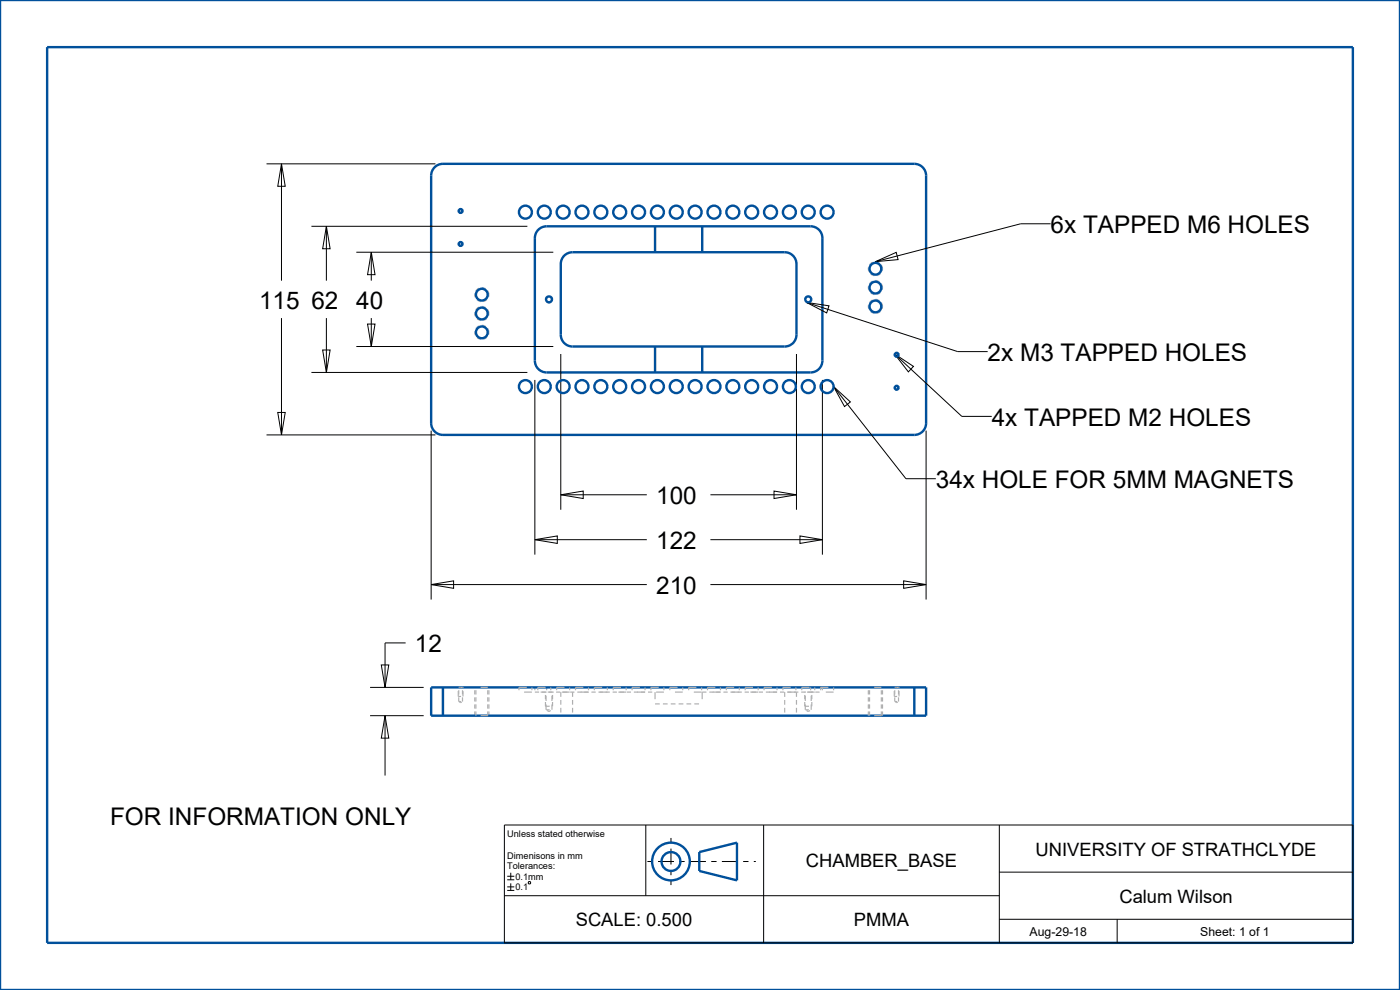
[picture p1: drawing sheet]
<svg xmlns="http://www.w3.org/2000/svg" width="297mm" height="210mm" viewBox="0 0 297 210" stroke-linecap="round" stroke-linejoin="round" font-family="sans-serif">
<g fill="none" stroke="#000" stroke-width=".21">
<path d="M56.5 34.8h35.9M59.7 34.8l.8 4.7h-1.6zM59.7 34.8v24.7M66.1 48h45.8M69.2 48l.8 4.8h-1.6zM69.2 48v11.5M75.6 53.5h41.8M78.8 53.5l.8 4.8h-1.6zM78.8 53.5v6M185.7 55.5l4.4-2 .4 1.6zM222.9 47.5h-6.4l-30.8 8M59.7 67.5v24.8"/>
<path d="M66.1 79h45.8M68.4 74.2h1.6l-.8 4.8zM69.2 67.5v11.5M75.6 73.5h41.8M78 68.7h1.6l-.8 4.8zM78.8 67.5v6M119 75.1v33M169 75.1v33M171.1 64.2l4.8 .7-.5 1.5zM171.1 64.2l32.1 10.4h6.3M189.8 75.1l4 2.6-1.1 1.2zM189.8 75.1l14.2 13.2h6.4"/>
<path d="M56.5 92.3h35.9M58.9 87.5h1.6l-.8 4.8zM91.5 91.3v35.9M113.5 80.6v37.1M174.5 80.6v37.1M176.8 82l3.6 3.3-1.2 .9zM176.8 82l15.4 19.5h6.3M196.5 91.3v35.9M113.5 114.5l4.7-.8v1.6zM113.5 114.5h23.7M119 105l4.7-.8v1.5zM119 105h18.2"/>
<path d="M150.7 114.5h23.8M150.7 105h18.3M164.2 104.2l4.8 .8-4.8 .7zM169.7 113.7l4.8 .8-4.8 .8zM86.1 136.4h-4.4v9.4M91.5 124l4.7-.8v1.6zM91.5 124h45.7M150.7 124h45.8M191.7 123.2l4.8 .8-4.8 .8zM78.5 151.8h11.4M78.5 145.8h11.4M80.9 141.1h1.6l-.8 4.7z"/>
<path d="M81.7 151.8l.8 4.8h-1.6zM81.7 151.8v12.7M107 175h180v25h-180zM137 175v15M162 175v25M212 175v25M107 190h105M107.6 185.9h1.5M107.6 186.6h1.5M107.6 188.1h1.5M107.6 188.9h1.5M108.4 185.1v1.5"/>
<path d="M108.4 187.4v1.5M112.2 187l.4 .1-.2 .4-.3-.1zM212 195h75M212 185h75M237 195v5"/>
</g>
<g fill="none" stroke="#00509b" stroke-width=".51">
<path d="M0 0h297v210h-297zM10 10h277v190h-277zM92.4 35.3l1-.5h.6h100a2.5 2.5 0 0 1 2.5 2.5v52.5a2.5 2.5 0 0 1-2.5 2.5h-100a2.5 2.5 0 0 1-2.5-2.5v-52.5a2.5 2.5 0 0 1 .9-2zM114 48.9a2.5 2.5 0 0 1 2-.9h56a2.5 2.5 0 0 1 2.5 2.5v26a2.5 2.5 0 0 1-2.5 2.5h-56a2.5 2.5 0 0 1-2.5-2.5v-26v-.6zM119.9 54.1l1-.5 .6-.1h45a2.5 2.5 0 0 1 2.5 2.5v15a2.5 2.5 0 0 1-2.5 2.5h-45a2.5 2.5 0 0 1-2.5-2.5v-15a2.5 2.5 0 0 1 .9-1.9zM139 48v5.5M149 48v5.5M139 73.5v5.5M149 73.5v5.5M91.5 145.8h105v6h-105zM94 145.8v6M194 145.8v6"/>
<path d="M148.3 180.7l8-2v8l-8-2z"/>
<circle cx="142.3" cy="182.7" r="4"/>
<circle cx="142.3" cy="182.7" r="2"/>
</g>
<path d="M142.3 177.7v10M137.3 182.7h23" fill="none" stroke="#000" stroke-width=".21" stroke-dasharray="1.1 1.1 3.4 1.1" stroke-linecap="butt"/>
<g fill="none" stroke="#afafb4" stroke-width=".25">
<path d="M97.2 146.6v1.1h.6M98.2 146.6v1.1M100.7 145.8h.1M100.7 146.4v.9M100.7 147.9v.9M100.7 149.4v.9M100.7 150.9v.9M103.7 145.8h.1M103.7 146.4v.9M103.7 147.9v.9M103.7 149.4v.9M103.7 150.9v.9"/>
<path d="M113.5 145.8v.6M113.5 146.8h.9M115 146.8h.9M115.7 146.8h.1M115.7 147.4v.9M115.7 148.9v.9h.9M116 145.8v.6M116.5 146.8h.9M117.2 146.8h.1M117.2 147.4v.9M117.2 148.9v.9M118 146.8h.9"/>
<path d="M119 146.8v1M119 148.5v1M119 150.1v1M119 151.8h.1M119.5 146.8h.9M121 146.8h.9M121.5 146.8v1M121.5 148.5v1M121.5 150.1v1M121.5 151.8h.1M122.5 146.8h.9M124 146.8h.9"/>
<path d="M125.5 146.8h.9M127 146.8h.9M128.5 146.8h.9M130 146.8h.9M131.5 146.8h.9M133 146.8h.9M134.5 146.8h.9M136 146.8h.9M137.5 146.8h.9M139 146.8v1.5M139 149.3h1M140.6 149.3h1"/>
<path d="M142.3 149.3h1M144 149.3h1M145.6 149.3h1M147.3 149.3h1M149 149.3h.1M149.9 146.8h-.9v1.5M150.5 146.8h.9M152 146.8h.9M153.5 146.8h.9M155 146.8h.9M156.5 146.8h.9M158 146.8h.9"/>
<path d="M159.5 146.8h.9M161 146.8h.9M162.5 146.8h.9M164 146.8h.9M165.5 146.8h.9M166.5 146.8v1M166.5 148.5v1M166.5 150.1v1M166.5 151.8h.1M167 146.8h.9M168.5 146.8h.9M169 146.8v1"/>
<path d="M169 148.5v1M169 150.1v1M169 151.8h.1M170 146.8h.9M170.7 146.8h.1M170.7 148.9v.9h.9M170.7 147.4v.9M171.5 146.8h.9M172 145.8v.6M172.2 146.8h.1M172.2 147.4v.9M172.2 148.9v.9"/>
<path d="M173 146.8h.9M174.5 145.8v.6M184.2 145.8h.1M184.2 146.4v.9M184.2 147.9v.9M184.2 149.4v.9M184.2 150.9v.9M187.2 145.8h.1M187.2 146.4v.9M187.2 147.9v.9M187.2 149.4v.9M187.2 150.9v.9"/>
<path d="M189.7 146.6v1.1h.6M190.7 146.6v1.1"/>
</g>
<path d="M98.2 51.8a.5 .5 0 0 0-.7-.5 .5 .5 0 0 0-.2 .8 .5 .5 0 0 0 .8-.1l.1-.2M98.2 44.8a.5 .5 0 0 0-.7-.5 .5 .5 0 0 0-.2 .8 .5 .5 0 0 0 .8-.1l.1-.2M187.2 57a1.5 1.5 0 0 0-2.1-1.4 1.5 1.5 0 0 0-.4 2.5 1.5 1.5 0 0 0 2.4-.6l.1-.5M103.7 66.5a1.5 1.5 0 0 0-2.1-1.4 1.5 1.5 0 0 0-.4 2.5 1.5 1.5 0 0 0 2.4-.6l.1-.5M103.7 70.5a1.5 1.5 0 0 0-2.1-1.4 1.5 1.5 0 0 0-.4 2.5 1.5 1.5 0 0 0 2.4-.6l.1-.5M103.7 62.5a1.5 1.5 0 0 0-2.1-1.4 1.5 1.5 0 0 0-.4 2.5 1.5 1.5 0 0 0 2.4-.6l.1-.5M117.2 63.5a.75 .75 0 0 0-1-.7 .75 .75 0 0 0-.3 1.2 .75 .75 0 0 0 1.3-.2v-.3M172.2 63.5a.75 .75 0 0 0-1-.7 .75 .75 0 0 0-.3 1.2 .75 .75 0 0 0 1.3-.2v-.3M187.2 65a1.5 1.5 0 0 0-2.1-1.4 1.5 1.5 0 0 0-.4 2.5 1.5 1.5 0 0 0 2.4-.6l.1-.5M187.2 61a1.5 1.5 0 0 0-2.1-1.4 1.5 1.5 0 0 0-.4 2.5 1.5 1.5 0 0 0 2.4-.6l.1-.5M190.7 75.3a.5 .5 0 0 0-.7-.5 .5 .5 0 0 0-.2 .8 .5 .5 0 0 0 .8-.1l.1-.2M190.7 82.3a.5 .5 0 0 0-.7-.5 .5 .5 0 0 0-.2 .8 .5 .5 0 0 0 .8-.1l.1-.2" fill="none" stroke="#afafb4" stroke-width=".25" stroke-dasharray=".9 .6" stroke-linecap="butt"/>
<!-- layer: 02___PRT_ALL_AXES -->
<g fill="none" stroke="#afafb4" stroke-width=".25">
<path d="M97.3 145.8h.1M97.3 146.4v.9M97.3 147.9v.9h.5M97.5 148.9l.2 .2 .3-.2M97.6 145.8h.5M98.1 145.8h.1M98.1 146.4v.9M98.1 147.9v.9M101 145.8h.1M101 146.4v.9M101 147.9v.9M101 149.4v.9"/>
<path d="M101 150.9v.9M102 145.8h1.5M103.5 145.8h.1M103.5 146.4v.9M103.5 147.9v.9M103.5 149.4v.9M103.5 150.9v.9h-1.5M111.2 146.8h1.6M111.7 145.8h-1.6v.6M112.8 145.8v.6M114.7 146.8h.9M115.7 145.8h-1.6v.6"/>
<path d="M115.8 147.6v1.1M115.8 149.4v1.2h.8M116.1 150.7l.4 .2 .3-.2M116.2 146.8h.9M116.8 145.8v.6M117.1 147.6v1.1M117.1 149.4v1.2M119.2 146.8h1.6M119.7 145.8h-1.6v.6M120.8 145.8v.6M123.2 146.8h1.6M123.7 145.8h-1.6v.6"/>
<path d="M124.8 145.8v.6M127.2 146.8h1.6M127.7 145.8h-1.6v.6M128.8 145.8v.6M131.2 146.8h1.6M131.7 145.8h-1.6v.6M132.8 145.8v.6M135.2 146.8h1.6M135.7 145.8h-1.6v.6M136.8 145.8v.6M139.2 146.8h1.6M139.7 145.8h-1.6v.6"/>
<path d="M140.8 145.8v.6M143.2 146.8h1.6M143.7 145.8h-1.6v.6M144.8 145.8v.6M147.2 146.8h1.6M147.7 145.8h-1.6v.6M148.8 145.8v.6M151.2 146.8h1.6M151.7 145.8h-1.6v.6M152.8 145.8v.6M155.2 146.8h1.6M155.7 145.8h-1.6v.6"/>
<path d="M156.8 145.8v.6M159.2 146.8h1.6M159.7 145.8h-1.6v.6M160.8 145.8v.6M163.2 146.8h1.6M163.7 145.8h-1.6v.6M164.8 145.8v.6M167.2 146.8h1.6M167.7 145.8h-1.6v.6M168.8 145.8v.6M170.8 149.4v1.2h.8M170.8 147.6v1.1"/>
<path d="M171.1 150.7l.4 .2 .3-.2M171.2 146.8h1.6M171.7 145.8h-1.6v.6M172.1 147.6v1.1M172.1 149.4v1.2M172.8 145.8v.6M175.2 146.8h1.6M175.7 145.8h-1.6v.6M176.8 145.8v.6M184.5 145.8h.1M184.5 146.4v.9M184.5 147.9v.9"/>
<path d="M184.5 149.4v.9M184.5 150.9v.9M185.5 145.8h1.5M187 150.9v.9h-1.5M187 145.8h.1M187 146.4v.9M187 147.9v.9M187 149.4v.9M189.8 145.8h.1M189.8 147.9v.9h.5M189.8 146.4v.9M190 148.9l.2 .2 .3-.2"/>
<path d="M190.1 145.8h.5M190.6 145.8h.1M190.6 146.4v.9M190.6 147.9v.9"/>
</g>
<g fill="none" stroke="#00509b" stroke-width=".51">
<circle cx="97.7" cy="44.8" r=".4"/>
<circle cx="97.7" cy="51.8" r=".4"/>
<circle cx="111.5" cy="45" r="1.38"/>
<circle cx="115.5" cy="45" r="1.38"/>
<circle cx="119.5" cy="45" r="1.38"/>
<circle cx="123.5" cy="45" r="1.38"/>
<circle cx="127.5" cy="45" r="1.38"/>
<circle cx="131.5" cy="45" r="1.38"/>
<circle cx="135.5" cy="45" r="1.38"/>
<circle cx="139.5" cy="45" r="1.38"/>
<circle cx="143.5" cy="45" r="1.38"/>
<circle cx="147.5" cy="45" r="1.38"/>
<circle cx="151.5" cy="45" r="1.38"/>
<circle cx="155.5" cy="45" r="1.38"/>
<circle cx="159.5" cy="45" r="1.38"/>
<circle cx="163.5" cy="45" r="1.38"/>
<circle cx="167.5" cy="45" r="1.38"/>
<circle cx="171.5" cy="45" r="1.38"/>
<circle cx="175.5" cy="45" r="1.38"/>
<circle cx="185.7" cy="57" r="1.25"/>
<circle cx="102.2" cy="62.5" r="1.25"/>
<circle cx="102.2" cy="66.5" r="1.25"/>
<circle cx="102.2" cy="70.5" r="1.25"/>
<circle cx="116.5" cy="63.5" r=".63"/>
<circle cx="171.5" cy="63.5" r=".63"/>
<circle cx="185.7" cy="65" r="1.25"/>
<circle cx="185.7" cy="61" r="1.25"/>
<circle cx="190.2" cy="75.3" r=".4"/>
<circle cx="111.5" cy="82" r="1.38"/>
<circle cx="115.5" cy="82" r="1.38"/>
<circle cx="119.5" cy="82" r="1.38"/>
<circle cx="123.5" cy="82" r="1.38"/>
<circle cx="127.5" cy="82" r="1.38"/>
<circle cx="131.5" cy="82" r="1.38"/>
<circle cx="135.5" cy="82" r="1.38"/>
<circle cx="139.5" cy="82" r="1.38"/>
<circle cx="143.5" cy="82" r="1.38"/>
<circle cx="147.5" cy="82" r="1.38"/>
<circle cx="151.5" cy="82" r="1.38"/>
<circle cx="155.5" cy="82" r="1.38"/>
<circle cx="159.5" cy="82" r="1.38"/>
<circle cx="163.5" cy="82" r="1.38"/>
<circle cx="167.5" cy="82" r="1.38"/>
<circle cx="171.5" cy="82" r="1.38"/>
<circle cx="175.5" cy="82" r="1.38"/>
<circle cx="190.2" cy="82.3" r=".4"/>
</g>
<g font-size="5.2">
<text x="222.9" y="49.5">6x TAPPED M6 HOLES</text>
<text x="55" y="65.5">115</text>
<text x="66.1" y="65.5">62</text>
<text x="75.6" y="65.5">40</text>
<text x="209.5" y="76.6">2x M3 TAPPED HOLES</text>
<text x="210.4" y="90.3">4x TAPPED M2 HOLES</text>
<text x="139.2" y="106.9">100</text>
<text x="198.5" y="103.5">34x HOLE FOR 5MM MAGNETS</text>
<text x="139.2" y="116.5">122</text>
<text x="139.2" y="126">210</text>
<text x="88" y="138.4">12</text>
<text x="23.4" y="175">FOR INFORMATION ONLY</text>
</g>
<g font-size="3.9">
<text x="171" y="184">CHAMBER_BASE</text>
<text x="219.7" y="181.5">UNIVERSITY OF STRATHCLYDE</text>
<text x="237.5" y="191.5">Calum Wilson</text>
<text x="122.1" y="196.5">SCALE: 0.500</text>
<text x="181.2" y="196.5">PMMA</text>
</g>
<g font-size="2.6">
<text x="218.4" y="198.5">Aug-29-18</text>
<text x="254.6" y="198.5">Sheet: 1 of 1</text>
</g>
<g font-size="2">
<text x="107.6" y="177.6">Unless stated otherwise</text>
<text x="107.6" y="182.1">Dimenisons in mm</text>
<text x="107.6" y="184.4">Tolerances:</text>
<text x="109.4" y="186.6">0.1mm</text>
<text x="109.4" y="188.9">0.1</text>
</g>
</svg>
